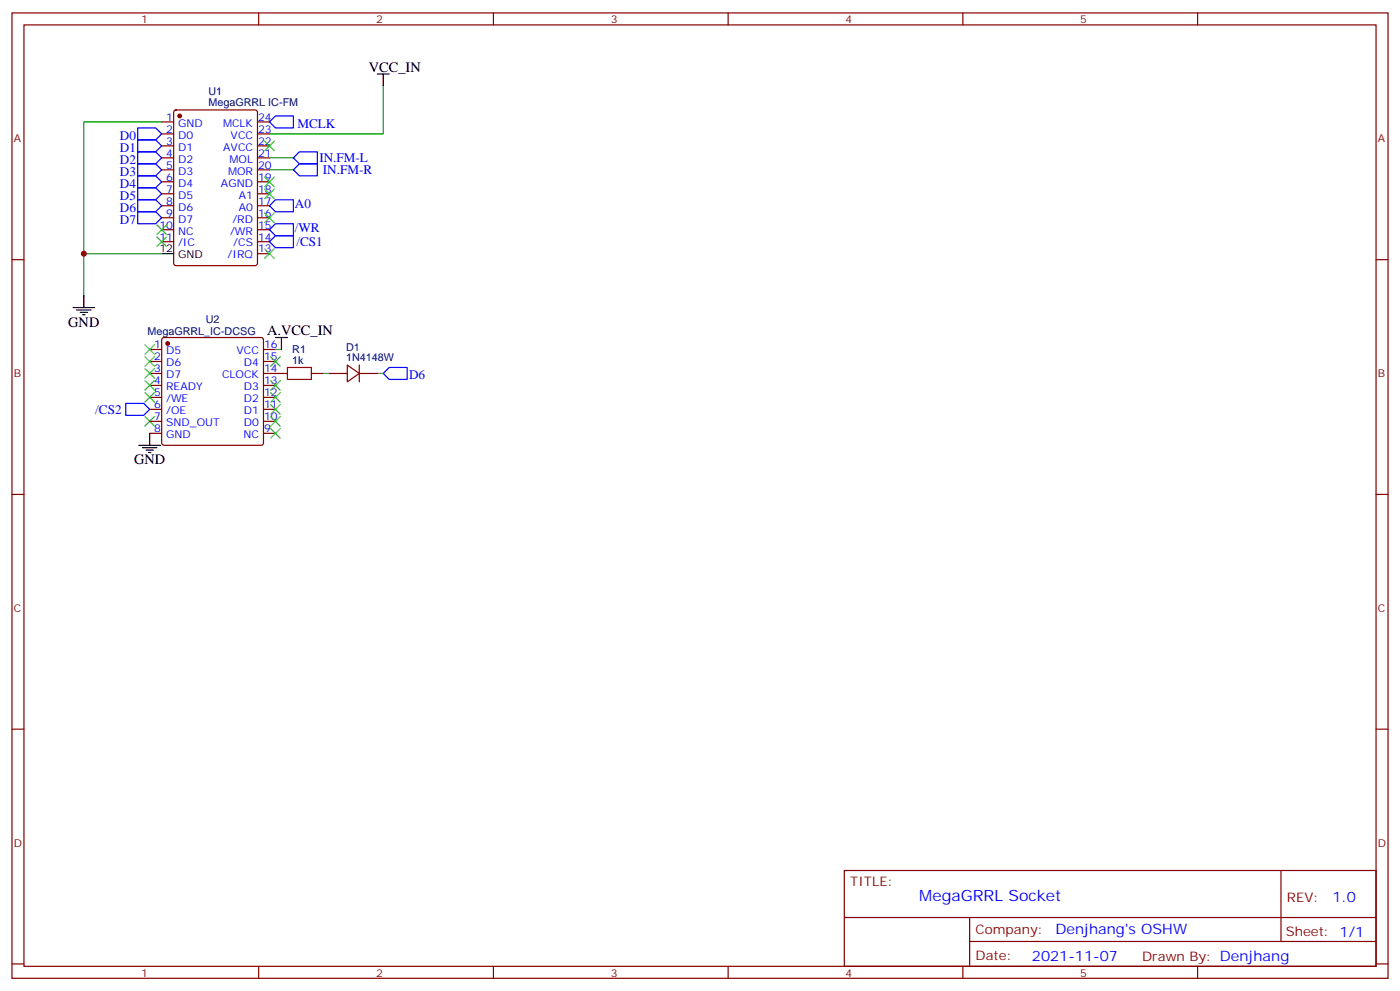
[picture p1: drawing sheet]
<svg xmlns="http://www.w3.org/2000/svg" width="412mm" height="292mm" viewBox="0 0 412 292" stroke-linecap="round" stroke-linejoin="round" font-family="sans-serif">
<g fill="none" stroke="#870000" stroke-width=".35">
<path d="M3.5 3.8h405.4v284.3h-405.4zM7.1 7.3h398.2v277.3h-398.2zM76.2 3.8v3.5M145.3 3.8v3.5M214.5 3.8v3.5M283.6 3.8v3.5M352.8 3.8v3.5M47.6 35.9h3.6M47.6 39.4h3.6M51.4 32.6l.5-.2h23.2l.7 .4v44.7l-.4 .7h-23.5l-.7-.4v-44.7zM75.8 35.9h3.6M75.8 39.4h3.6"/>
<path d="M47.6 43h3.6M47.6 46.5h3.6M47.6 50h3.6M47.6 53.6h3.6M47.6 57.1h3.6M75.8 43h3.6M75.8 46.5h3.6M75.8 50h3.6M75.8 53.6h3.6M75.8 57.1h3.6M3.5 76.5h3.6M47.6 60.6h3.6"/>
<path d="M47.6 64.1h3.6M47.6 67.7h3.6M47.6 71.2h3.6M75.8 60.6h3.6M75.8 64.1h3.6M75.8 67.7h3.6M75.8 71.2h3.6M75.8 74.7h3.6M405.3 76.5h3.6M47.9 99.6l.4-.2h28.6l.5 .2 .2 .5v30.4l-.2 .5-.5 .2h-28.6l-.5-.3-.2-.4v-30.4zM44.1 102.9h3.5M44.1 106.5h3.5"/>
<path d="M44.1 110h3.5M44.1 113.5h3.5M44.1 117.1h3.5M77.6 102.9h3.5M77.6 106.5h3.5M77.6 110h7.1M77.6 113.5h3.5M77.6 117.1h3.5M91.7 110h3.5M97 110h5.3M102.3 107.5l3.5 2.5-3.5 2.5zM105.8 110h5.3"/>
<path d="M105.8 107.5v5M44.1 120.6h3.5M44.1 124.1h3.5M44.1 127.6h3.5M77.6 120.6h3.5M77.6 124.1h3.5M77.6 127.6h3.5M3.5 145.6h3.6M405.3 145.6h3.6M3.5 214.8h3.6M405.3 214.8h3.6M248.7 256.4h156.6v28.2h-156.6z"/>
<path d="M377.3 256.4v20.9M248.7 270.2h156.5M285.6 277.3h119.6M285.6 270.2v14.2M3.5 283.9h3.6M76.2 284.6v3.5M145.3 284.6v3.5M214.5 284.6v3.5M283.6 284.6v3.5M352.8 284.6v3.5M405.3 283.9h3.6"/>
</g>
<g fill="none" stroke="#3c3" stroke-width=".35">
<path d="M78 52.1l2.8 2.9M78 41.6l2.8 2.8M78 55.7l2.8 2.8M80.8 52.1l-2.8 2.9M80.8 41.6l-2.8 2.8M80.8 55.7l-2.8 2.8M46.2 66.3l2.8 2.8M46.2 69.8l2.8 2.8M49 66.3l-2.8 2.8M49 69.8l-2.8 2.8M78 73.3l2.8 2.8M78 62.7l2.8 2.8"/>
<path d="M80.8 73.3l-2.8 2.8M80.8 62.7l-2.8 2.8M42.7 101.5l2.8 2.9M42.7 105.1l2.8 2.8M42.7 108.6l2.8 2.8M42.7 112.1l2.8 2.8M42.7 115.6l2.8 2.9M45.5 101.5l-2.8 2.9M45.5 105.1l-2.8 2.8M45.5 108.6l-2.8 2.8M45.5 112.1l-2.8 2.8M45.5 115.6l-2.8 2.9"/>
<path d="M79.7 105.1l2.8 2.8M79.7 112.1l2.8 2.8M79.7 115.6l2.8 2.9M79.7 119.2l2.8 2.8M82.5 105.1l-2.8 2.8M82.5 112.1l-2.8 2.8M82.5 115.6l-2.8 2.9M82.5 119.2l-2.8 2.8M42.7 122.7l2.8 2.8M45.5 122.7l-2.8 2.8M79.7 122.7l2.8 2.8M79.7 126.2l2.8 2.8"/>
<path d="M82.5 122.7l-2.8 2.8M82.5 126.2l-2.8 2.8"/>
</g>
<g fill="#870000" stroke="#870000" stroke-width=".35">
<circle cx="52.9" cy="34.1" r=".53"/>
<circle cx="49.4" cy="101.2" r=".53"/>
</g>
<g fill="none" stroke="#000" stroke-width=".35">
<path d="M111.1 21.8h3.6M112.9 21.8v3.5M47.6 74.7h3.6M21.5 90.6h6.4M22.6 91.3h4.2M23.6 92h2.2M24.3 92.7h.7M24.7 87.1v3.5M81.1 99.4h3.6M82.9 99.4v3.5M40.9 131.2h6.4M42 131.9h4.2"/>
<path d="M43 132.6h2.2M43.7 133.3h.7M44.1 127.6v3.6"/>
</g>
<path d="M47.6 35.9h-22.9v38.8M112.9 25.3v14.1h-33.5M79.4 50h7M79.4 46.5h7M47.6 74.7h-22.9v12.4M81.1 102.9h1.8M95.2 110h1.8M111.1 110h1.8" fill="none" stroke="#008700" stroke-width=".35"/>
<g fill="none" stroke="#00f" stroke-width=".35">
<path d="M40.6 37.7h5.3l1.7 1.7-1.7 1.8h-5.3zM79.4 35.9l1.7-1.8h5.3v3.6h-5.3zM40.6 41.2h5.3l1.7 1.8-1.7 1.7h-5.3zM40.6 44.7h5.3l1.7 1.8-1.7 1.8h-5.3zM40.6 48.3h5.3l1.7 1.7-1.7 1.8h-5.3zM40.6 51.8h5.3l1.7 1.8-1.7 1.7h-5.3zM40.6 55.3h5.3l1.7 1.8-1.7 1.7h-5.3zM40.6 58.8h5.3l1.7 1.8-1.7 1.8h-5.3zM86.4 46.5l1.8-1.8h5.3v3.6h-5.3zM86.4 50l1.8-1.7h5.3v3.5h-5.3zM40.6 62.4h5.3l1.7 1.7-1.7 1.8h-5.3zM79.4 60.6l1.7-1.8h5.3v3.6h-5.3z"/>
<path d="M79.4 67.7l1.7-1.8h5.3v3.5h-5.3zM79.4 71.2l1.7-1.8h5.3v3.6h-5.3zM37 118.8h5.3l1.8 1.8-1.8 1.7h-5.3zM114.7 108.2h5.2v3.6h-5.2l-1.8-1.8z"/>
</g>
<path d="M84.7 108.2h7v3.6h-7z" fill="none" stroke="#a10000" stroke-width=".35"/>
<circle cx="24.7" cy="74.7" r=".88" fill="#c00"/>
<text font-size="4.6" fill="#00f" x="270.8" y="265.4">MegaGRRL Socket</text>
<g font-size="4.2">
<text x="108.7" y="21.1">VCC_IN</text>
<text x="20.1" y="96.2">GND</text>
<text x="78.7" y="98.7">A.VCC_IN</text>
<text x="39.5" y="136.8">GND</text>
</g>
<g font-size="4.2" fill="#00f">
<text x="392.5" y="265.7">1.0</text>
<text x="310.9" y="275.2">Denjhang's OSHW</text>
<text x="304" y="283">2021-11-07</text>
</g>
<g font-size="3.9" fill="#00f">
<text x="35.3" y="41.2">D0</text>
<text x="87.6" y="37.7">MCLK</text>
<text x="35.3" y="44.7">D1</text>
<text x="94.1" y="47.8">IN.FM-L</text>
<text x="35.3" y="48.3">D2</text>
<text x="35.3" y="51.8">D3</text>
<text x="95.1" y="51.3">IN.FM-R</text>
<text x="35.3" y="55.3">D4</text>
<text x="35.3" y="58.8">D5</text>
<text x="35.3" y="62.4">D6</text>
<text x="35.3" y="65.9">D7</text>
<text x="86.9" y="61.3">A0</text>
<text x="86.9" y="68.4">/WR</text>
<text x="87.3" y="72.4">/CS1</text>
<text x="120.5" y="111.8">D6</text>
<text x="28.1" y="121.8">/CS2</text>
</g>
<g font-size="3.9" fill="#800">
<text x="250.5" y="261">TITLE:</text>
<text x="379.1" y="265.7">REV:</text>
<text x="287.4" y="275.2">Company:</text>
<text x="378.7" y="275.8">Sheet: 1/1</text>
<text x="287.4" y="282.9">Date:</text>
<text x="336.4" y="282.9">Drawn By: Denjhang</text>
</g>
<g font-size="3.2" fill="#800">
<text x="41.6" y="6.8">1</text>
<text x="110.8" y="6.8">2</text>
<text x="179.9" y="6.8">3</text>
<text x="249.1" y="6.8">4</text>
<text x="318.2" y="6.8">5</text>
<text x="4.1" y="41.9">A</text>
<text x="405.9" y="41.9">A</text>
<text x="4.1" y="111.1">B</text>
<text x="405.9" y="111.1">B</text>
<text x="4.1" y="180.2">C</text>
<text x="405.9" y="180.2">C</text>
<text x="4.1" y="249.3">D</text>
<text x="405.9" y="249.3">D</text>
<text x="41.6" y="287.6">1</text>
<text x="110.8" y="287.6">2</text>
<text x="179.9" y="287.6">3</text>
<text x="249.1" y="287.6">4</text>
<text x="318.2" y="287.6">5</text>
</g>
<g font-size="3.2" fill="#000080">
<text x="61.4" y="28.1">U1</text>
<text x="61.4" y="31.3">MegaGRRL IC-FM</text>
<text x="60.6" y="95.1">U2</text>
<text x="43.4" y="98.8">MegaGRRL_IC-DCSG</text>
<text x="86.1" y="107.2">1k</text>
<text x="86.1" y="104">R1</text>
<text x="102" y="106.5">1N4148W</text>
<text x="102" y="103.3">D1</text>
</g>
<g font-size="3.2" fill="#00f">
<text x="49" y="35.6">1</text>
<text x="76" y="35.6">24</text>
<text x="49" y="39.1">2</text>
<text x="52.5" y="37.3">GND</text>
<text x="52.5" y="40.9">D0</text>
<text x="65.7" y="37.3">MCLK</text>
<text x="67.9" y="40.9">VCC</text>
<text x="76" y="39.1">23</text>
<text x="49" y="42.6">3</text>
<text x="49" y="46.1">4</text>
<text x="52.5" y="44.4">D1</text>
<text x="52.5" y="47.9">D2</text>
<text x="65.8" y="44.4">AVCC</text>
<text x="67.6" y="47.9">MOL</text>
<text x="76" y="46.1">21</text>
<text x="76" y="42.6">22</text>
<text x="49" y="49.7">5</text>
<text x="49" y="53.2">6</text>
<text x="52.5" y="51.4">D3</text>
<text x="67.2" y="51.4">MOR</text>
<text x="76" y="53.2">19</text>
<text x="76" y="49.7">20</text>
<text x="49" y="56.7">7</text>
<text x="52.5" y="55">D4</text>
<text x="52.5" y="58.5">D5</text>
<text x="65.1" y="55">AGND</text>
<text x="70.4" y="58.5">A1</text>
<text x="76" y="56.7">18</text>
<text x="49" y="60.3">8</text>
<text x="49" y="63.8">9</text>
<text x="52.5" y="62">D6</text>
<text x="52.5" y="65.5">D7</text>
<text x="68.4" y="65.5">/RD</text>
<text x="70.4" y="62">A0</text>
<text x="76" y="63.8">16</text>
<text x="76" y="60.3">17</text>
<text x="46.9" y="67.3">10</text>
<text x="46.9" y="70.8">11</text>
<text x="52.5" y="69.1">NC</text>
<text x="67.8" y="69.1">/WR</text>
<text x="76" y="70.8">14</text>
<text x="76" y="67.3">15</text>
<text x="52.5" y="72.6">/IC</text>
<text x="67.1" y="76.1">/IRQ</text>
<text x="68.7" y="72.6">/CS</text>
<text x="76" y="74.4">13</text>
<text x="45.4" y="102.6">1</text>
<text x="45.4" y="106.1">2</text>
<text x="48.9" y="104.4">D5</text>
<text x="48.9" y="107.9">D6</text>
<text x="69.7" y="104.4">VCC</text>
<text x="71.8" y="107.9">D4</text>
<text x="77.8" y="106.1">15</text>
<text x="77.8" y="102.6">16</text>
<text x="45.4" y="109.6">3</text>
<text x="45.4" y="113.2">4</text>
<text x="48.9" y="111.4">D7</text>
<text x="65.4" y="111.4">CLOCK</text>
<text x="77.8" y="113.2">13</text>
<text x="77.8" y="109.6">14</text>
<text x="45.4" y="116.7">5</text>
<text x="48.9" y="114.9">READY</text>
<text x="48.9" y="118.5">/WE</text>
<text x="71.8" y="118.5">D2</text>
<text x="71.8" y="114.9">D3</text>
<text x="77.8" y="116.7">12</text>
<text x="45.4" y="120.2">6</text>
<text x="45.4" y="123.8">7</text>
<text x="48.9" y="122">/OE</text>
<text x="48.9" y="125.5">SND_OUT</text>
<text x="71.8" y="125.5">D0</text>
<text x="71.8" y="122">D1</text>
<text x="77.8" y="123.8">10</text>
<text x="77.8" y="120.2">11</text>
<text x="45.4" y="127.3">8</text>
<text x="48.9" y="129">GND</text>
<text x="71.7" y="129">NC</text>
<text x="77.8" y="127.3">9</text>
</g>
<g font-size="3.2">
<text x="46.9" y="74.4">12</text>
<text x="52.5" y="76.1">GND</text>
</g>
</svg>
